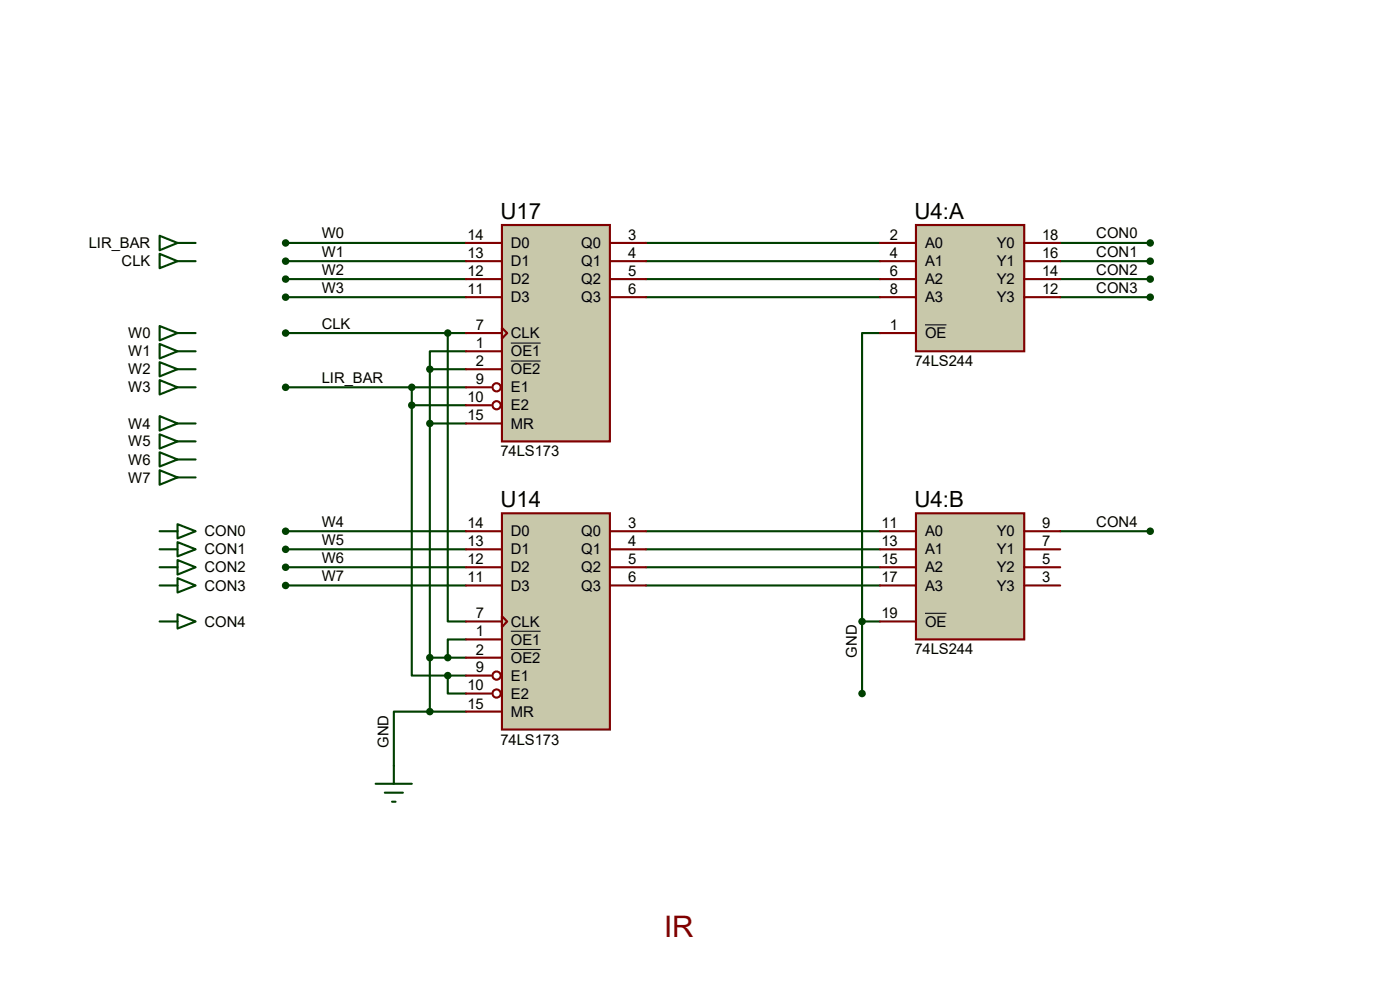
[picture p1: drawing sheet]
<svg xmlns="http://www.w3.org/2000/svg" width="420mm" height="297mm" viewBox="0 0 420 297" stroke-linecap="round" stroke-linejoin="round" font-family="sans-serif">
<g fill="none" stroke="#004000" stroke-width=".64">
<path d="M47.9 70.7l5.4 2.1-5.4 2.2zM47.9 76.1l5.4 2.2-5.4 2.1zM53.3 72.8h5.4M53.3 78.3h5.4M85.7 72.8h54.1M85.7 78.3h54.1M193.8 72.8h70.2M193.8 78.3h70.2M318.1 72.8h27M318.1 78.3h27M47.9 97.7l5.4 2.1-5.4 2.2zM53.3 99.8h5.4"/>
<path d="M85.7 83.7h54.1M85.7 89.1h54.1M85.7 99.8h54.1M134.3 99.8v86.5h5.5M193.8 83.7h70.2M193.8 89.1h70.2M264 99.8h-5.4v86.5M318.1 83.7h27M318.1 89.1h27M47.9 103.1l5.4 2.2-5.4 2.1zM47.9 108.5l5.4 2.2-5.4 2.1zM47.9 113.9l5.4 2.2-5.4 2.1z"/>
<path d="M53.3 116.1h5.4M53.3 110.7h5.4M53.3 105.3h5.4M85.7 116.1h54.1M123.5 116.1v5.4M128.9 110.7h10.9M128.9 110.7v102.6M139.8 105.3h-10.9v5.4M47.9 124.7l5.4 2.2-5.4 2.2zM47.9 130.2l5.4 2.1-5.4 2.2zM47.9 135.6l5.4 2.1-5.4 2.1zM53.3 126.9h5.4"/>
<path d="M53.3 132.3h5.4M53.3 137.7h5.4M123.5 121.5v81h10.8M123.5 121.5h16.3M128.9 126.9h10.9M47.9 140.9l5.4 2.2-5.4 2.2zM47.9 159.2h5.4M53.3 157.1l5.4 2.1-5.4 2.2zM53.3 143.1h5.4M85.7 159.2h54.1M193.8 159.2h70.2M318.1 159.2h27"/>
<path d="M47.9 164.6h5.4M47.9 170h5.4M47.9 175.5h5.4M53.3 162.5l5.4 2.1-5.4 2.2zM53.3 167.9l5.4 2.1-5.4 2.2zM53.3 173.3l5.4 2.2-5.4 2.1zM85.7 164.6h54.1M85.7 170h54.1M85.7 175.5h54.1M193.8 164.6h70.2M193.8 170h70.2M193.8 175.5h70.2"/>
<path d="M47.9 186.3h5.4M53.3 184.1l5.4 2.2-5.4 2.1zM128.9 197.1h10.9M139.8 191.6h-5.5v5.5M258.6 186.3h5.4M258.6 186.3v21.6M128.9 213.3h-10.7v16.2M128.9 213.3h10.9M134.3 202.5v5.4h5.5M134.3 202.5h5.5"/>
</g>
<path d="M150.6 67.4h32.4v64.9h-32.4z" fill="#c8c8aa" stroke="#800000" stroke-width=".64"/>
<g fill="none" stroke="#800000" stroke-width=".64">
<path d="M139.8 72.8h10.8M139.8 78.3h10.8M183 72.8h10.8M183 78.3h10.8M139.8 83.7h10.8M139.8 89.1h10.8M139.8 99.8h10.8M150.6 98.3l1.5 1.5-1.5 1.7zM183 83.7h10.8M183 89.1h10.8M139.8 105.3h10.8M139.8 110.7h10.8"/>
<path d="M139.8 116.1h7.5M139.8 121.5h7.5M139.8 126.9h10.8"/>
<circle cx="149" cy="116.1" r="1.23"/>
<circle cx="149" cy="121.5" r="1.23"/>
</g>
<path d="M153.2 102.8h9M153.2 108.2h9" fill="none" stroke="#000" stroke-width=".3"/>
<path d="M150.6 153.8h32.4v64.9h-32.4z" fill="#c8c8aa" stroke="#800000" stroke-width=".64"/>
<g fill="none" stroke="#800000" stroke-width=".64">
<path d="M139.8 159.2h10.8M183 159.2h10.8M139.8 164.6h10.8M139.8 170h10.8M139.8 175.5h10.8M183 164.6h10.8M183 170h10.8M183 175.5h10.8M139.8 186.3h10.8M139.8 191.6h10.8M139.8 197.1h10.8M150.6 184.7l1.5 1.6-1.5 1.6z"/>
<path d="M139.8 202.5h7.5M139.8 207.9h7.5M139.8 213.3h10.8"/>
<circle cx="149" cy="202.5" r="1.23"/>
<circle cx="149" cy="207.9" r="1.23"/>
</g>
<path d="M153.2 189.2h9M153.2 194.6h9" fill="none" stroke="#000" stroke-width=".3"/>
<path d="M274.8 67.4h32.5v37.9h-32.5z" fill="#c8c8aa" stroke="#800000" stroke-width=".64"/>
<path d="M264 72.8h10.8M264 78.3h10.8M307.3 72.8h10.8M307.3 78.3h10.8M264 83.7h10.8M264 89.1h10.8M264 99.8h10.8M307.3 83.7h10.8M307.3 89.1h10.8" fill="none" stroke="#800000" stroke-width=".64"/>
<path d="M277.5 97.4h6.4" fill="none" stroke="#000" stroke-width=".3"/>
<path d="M274.8 153.8h32.5v37.8h-32.5z" fill="#c8c8aa" stroke="#800000" stroke-width=".64"/>
<path d="M264 159.2h10.8M307.3 159.2h10.8M264 164.6h10.8M264 170h10.8M264 175.5h10.8M307.3 164.6h10.8M307.3 170h10.8M307.3 175.5h10.8M264 186.3h10.8" fill="none" stroke="#800000" stroke-width=".64"/>
<path d="M277.5 183.8h6.4" fill="none" stroke="#000" stroke-width=".3"/>
<g fill="#004000" stroke="#004000" stroke-width=".64">
<circle cx="134.3" cy="202.5" r=".8"/>
<circle cx="123.5" cy="121.5" r=".8"/>
<circle cx="345.1" cy="72.8" r=".8"/>
<circle cx="345.1" cy="78.3" r=".8"/>
<circle cx="345.1" cy="83.7" r=".8"/>
<circle cx="345.1" cy="89.1" r=".8"/>
<circle cx="345.1" cy="159.2" r=".8"/>
<circle cx="85.7" cy="72.8" r=".8"/>
<circle cx="85.7" cy="78.3" r=".8"/>
<circle cx="85.7" cy="83.7" r=".8"/>
<circle cx="85.7" cy="89.1" r=".8"/>
<circle cx="85.7" cy="159.2" r=".8"/>
<circle cx="85.7" cy="164.6" r=".8"/>
<circle cx="85.7" cy="170" r=".8"/>
<circle cx="85.7" cy="175.5" r=".8"/>
<circle cx="134.3" cy="99.8" r=".8"/>
<circle cx="85.7" cy="99.8" r=".8"/>
<circle cx="123.5" cy="116.1" r=".8"/>
<circle cx="85.7" cy="116.1" r=".8"/>
<circle cx="128.9" cy="110.7" r=".8"/>
<circle cx="134.3" cy="197.1" r=".8"/>
<circle cx="128.9" cy="213.3" r=".8"/>
<circle cx="128.9" cy="126.9" r=".8"/>
<circle cx="128.9" cy="197.1" r=".8"/>
<circle cx="258.6" cy="186.3" r=".8"/>
<circle cx="258.6" cy="207.9" r=".8"/>
</g>
<path d="M112.7 234.9h10.8M115.4 237.6h5.5M118.2 229.5v5.4M117.6 240.3h1.1" fill="none" stroke="#004000" stroke-width=".64"/>
<text font-size="8.9" fill="#800000" x="199.2" y="280.8">IR</text>
<g font-size="6.7">
<text x="150.1" y="65.6">U17</text>
<text x="274.3" y="65.6">U4:A</text>
<text x="150.1" y="152">U14</text>
<text x="274.3" y="152">U4:B</text>
</g>
<g font-size="4.4">
<text x="96.5" y="71.5">W0</text>
<text x="140.2" y="71.9">14</text>
<text x="188.4" y="71.9">3</text>
<text x="266.9" y="71.9">2</text>
<text x="312.6" y="71.9">18</text>
<text x="328.9" y="71.5">CON0</text>
<text x="26.6" y="74.3">LIR_BAR</text>
<text x="96.5" y="76.9">W1</text>
<text x="140.2" y="77.3">13</text>
<text x="153.2" y="74.3">D0</text>
<text x="174.4" y="74.3">Q0</text>
<text x="188.4" y="77.3">4</text>
<text x="266.9" y="77.3">4</text>
<text x="277.5" y="74.3">A0</text>
<text x="299" y="74.3">Y0</text>
<text x="312.6" y="77.3">16</text>
<text x="328.9" y="76.9">CON1</text>
<text x="36.5" y="79.8">CLK</text>
<text x="96.5" y="82.3">W2</text>
<text x="140.2" y="82.7">12</text>
<text x="153.2" y="79.8">D1</text>
<text x="174.4" y="79.8">Q1</text>
<text x="188.4" y="82.7">5</text>
<text x="266.9" y="82.7">6</text>
<text x="277.5" y="79.8">A1</text>
<text x="299" y="79.8">Y1</text>
<text x="312.6" y="82.7">14</text>
<text x="328.9" y="82.3">CON2</text>
<text x="96.5" y="87.7">W3</text>
<text x="140.2" y="88.1">11</text>
<text x="153.2" y="85.2">D2</text>
<text x="174.4" y="85.2">Q2</text>
<text x="188.4" y="88.1">6</text>
<text x="266.9" y="88.1">8</text>
<text x="277.5" y="85.2">A2</text>
<text x="299" y="85.2">Y2</text>
<text x="312.6" y="88.1">12</text>
<text x="328.9" y="87.7">CON3</text>
<text x="153.2" y="90.6">D3</text>
<text x="174.4" y="90.6">Q3</text>
<text x="277.5" y="90.6">A3</text>
<text x="299" y="90.6">Y3</text>
<text x="38.5" y="101.3">W0</text>
<text x="96.5" y="98.5">CLK</text>
<text x="142.7" y="98.9">7</text>
<text x="153.2" y="101.3">CLK</text>
<text x="266.9" y="98.9">1</text>
<text x="277.5" y="101.3">OE</text>
<text x="38.5" y="106.8">W1</text>
<text x="142.7" y="104.4">1</text>
<text x="153.2" y="106.8">OE1</text>
<text x="38.5" y="112.2">W2</text>
<text x="142.7" y="109.7">2</text>
<text x="153.2" y="112.2">OE2</text>
<text x="274.3" y="109.7">74LS244</text>
<text x="38.5" y="117.6">W3</text>
<text x="96.5" y="114.7">LIR_BAR</text>
<text x="142.7" y="115.1">9</text>
<text x="153.2" y="117.6">E1</text>
<text x="140.2" y="120.5">10</text>
<text x="140.2" y="126">15</text>
<text x="153.2" y="123">E2</text>
<text x="38.5" y="128.4">W4</text>
<text x="153.2" y="128.4">MR</text>
<text x="38.5" y="133.8">W5</text>
<text x="150.1" y="136.8">74LS173</text>
<text x="38.5" y="139.2">W6</text>
<text x="38.5" y="144.6">W7</text>
<text x="61.3" y="160.7">CON0</text>
<text x="96.5" y="157.9">W4</text>
<text x="140.2" y="158.3">14</text>
<text x="153.2" y="160.7">D0</text>
<text x="174.4" y="160.7">Q0</text>
<text x="188.4" y="158.3">3</text>
<text x="264.4" y="158.3">11</text>
<text x="277.5" y="160.7">A0</text>
<text x="299" y="160.7">Y0</text>
<text x="312.6" y="158.3">9</text>
<text x="328.9" y="157.9">CON4</text>
<text x="61.3" y="166.2">CON1</text>
<text x="96.5" y="163.2">W5</text>
<text x="140.2" y="163.7">13</text>
<text x="153.2" y="166.2">D1</text>
<text x="174.4" y="166.2">Q1</text>
<text x="188.4" y="163.7">4</text>
<text x="264.4" y="163.7">13</text>
<text x="277.5" y="166.2">A1</text>
<text x="299" y="166.2">Y1</text>
<text x="312.6" y="163.7">7</text>
<text x="61.3" y="171.5">CON2</text>
<text x="96.5" y="168.7">W6</text>
<text x="140.2" y="169.1">12</text>
<text x="153.2" y="171.5">D2</text>
<text x="174.4" y="171.5">Q2</text>
<text x="188.4" y="169.1">5</text>
<text x="264.4" y="169.1">15</text>
<text x="277.5" y="171.5">A2</text>
<text x="299" y="171.5">Y2</text>
<text x="312.6" y="169.1">5</text>
<text x="61.3" y="177">CON3</text>
<text x="96.5" y="174.1">W7</text>
<text x="140.2" y="174.5">11</text>
<text x="153.2" y="177">D3</text>
<text x="174.4" y="177">Q3</text>
<text x="188.4" y="174.5">6</text>
<text x="264.4" y="174.5">17</text>
<text x="277.5" y="177">A3</text>
<text x="299" y="177">Y3</text>
<text x="312.6" y="174.5">3</text>
<text x="142.7" y="185.3">7</text>
<text x="264.4" y="185.3">19</text>
<text x="61.3" y="187.8">CON4</text>
<text x="142.7" y="190.7">1</text>
<text x="153.2" y="187.8">CLK</text>
<text x="277.5" y="187.8">OE</text>
<text x="142.7" y="196.2">2</text>
<text x="153.2" y="193.2">OE1</text>
<text x="257.1" y="197.1" transform="rotate(-90 257.1 197.1)">GND</text>
<text x="274.3" y="196.1">74LS244</text>
<text x="142.7" y="201.5">9</text>
<text x="153.2" y="198.6">OE2</text>
<text x="140.2" y="206.9">10</text>
<text x="153.2" y="204">E1</text>
<text x="153.2" y="209.4">E2</text>
<text x="140.2" y="212.3">15</text>
<text x="153.2" y="214.8">MR</text>
<text x="116.6" y="224.1" transform="rotate(-90 116.6 224.1)">GND</text>
<text x="150.1" y="223.1">74LS173</text>
</g>
</svg>
